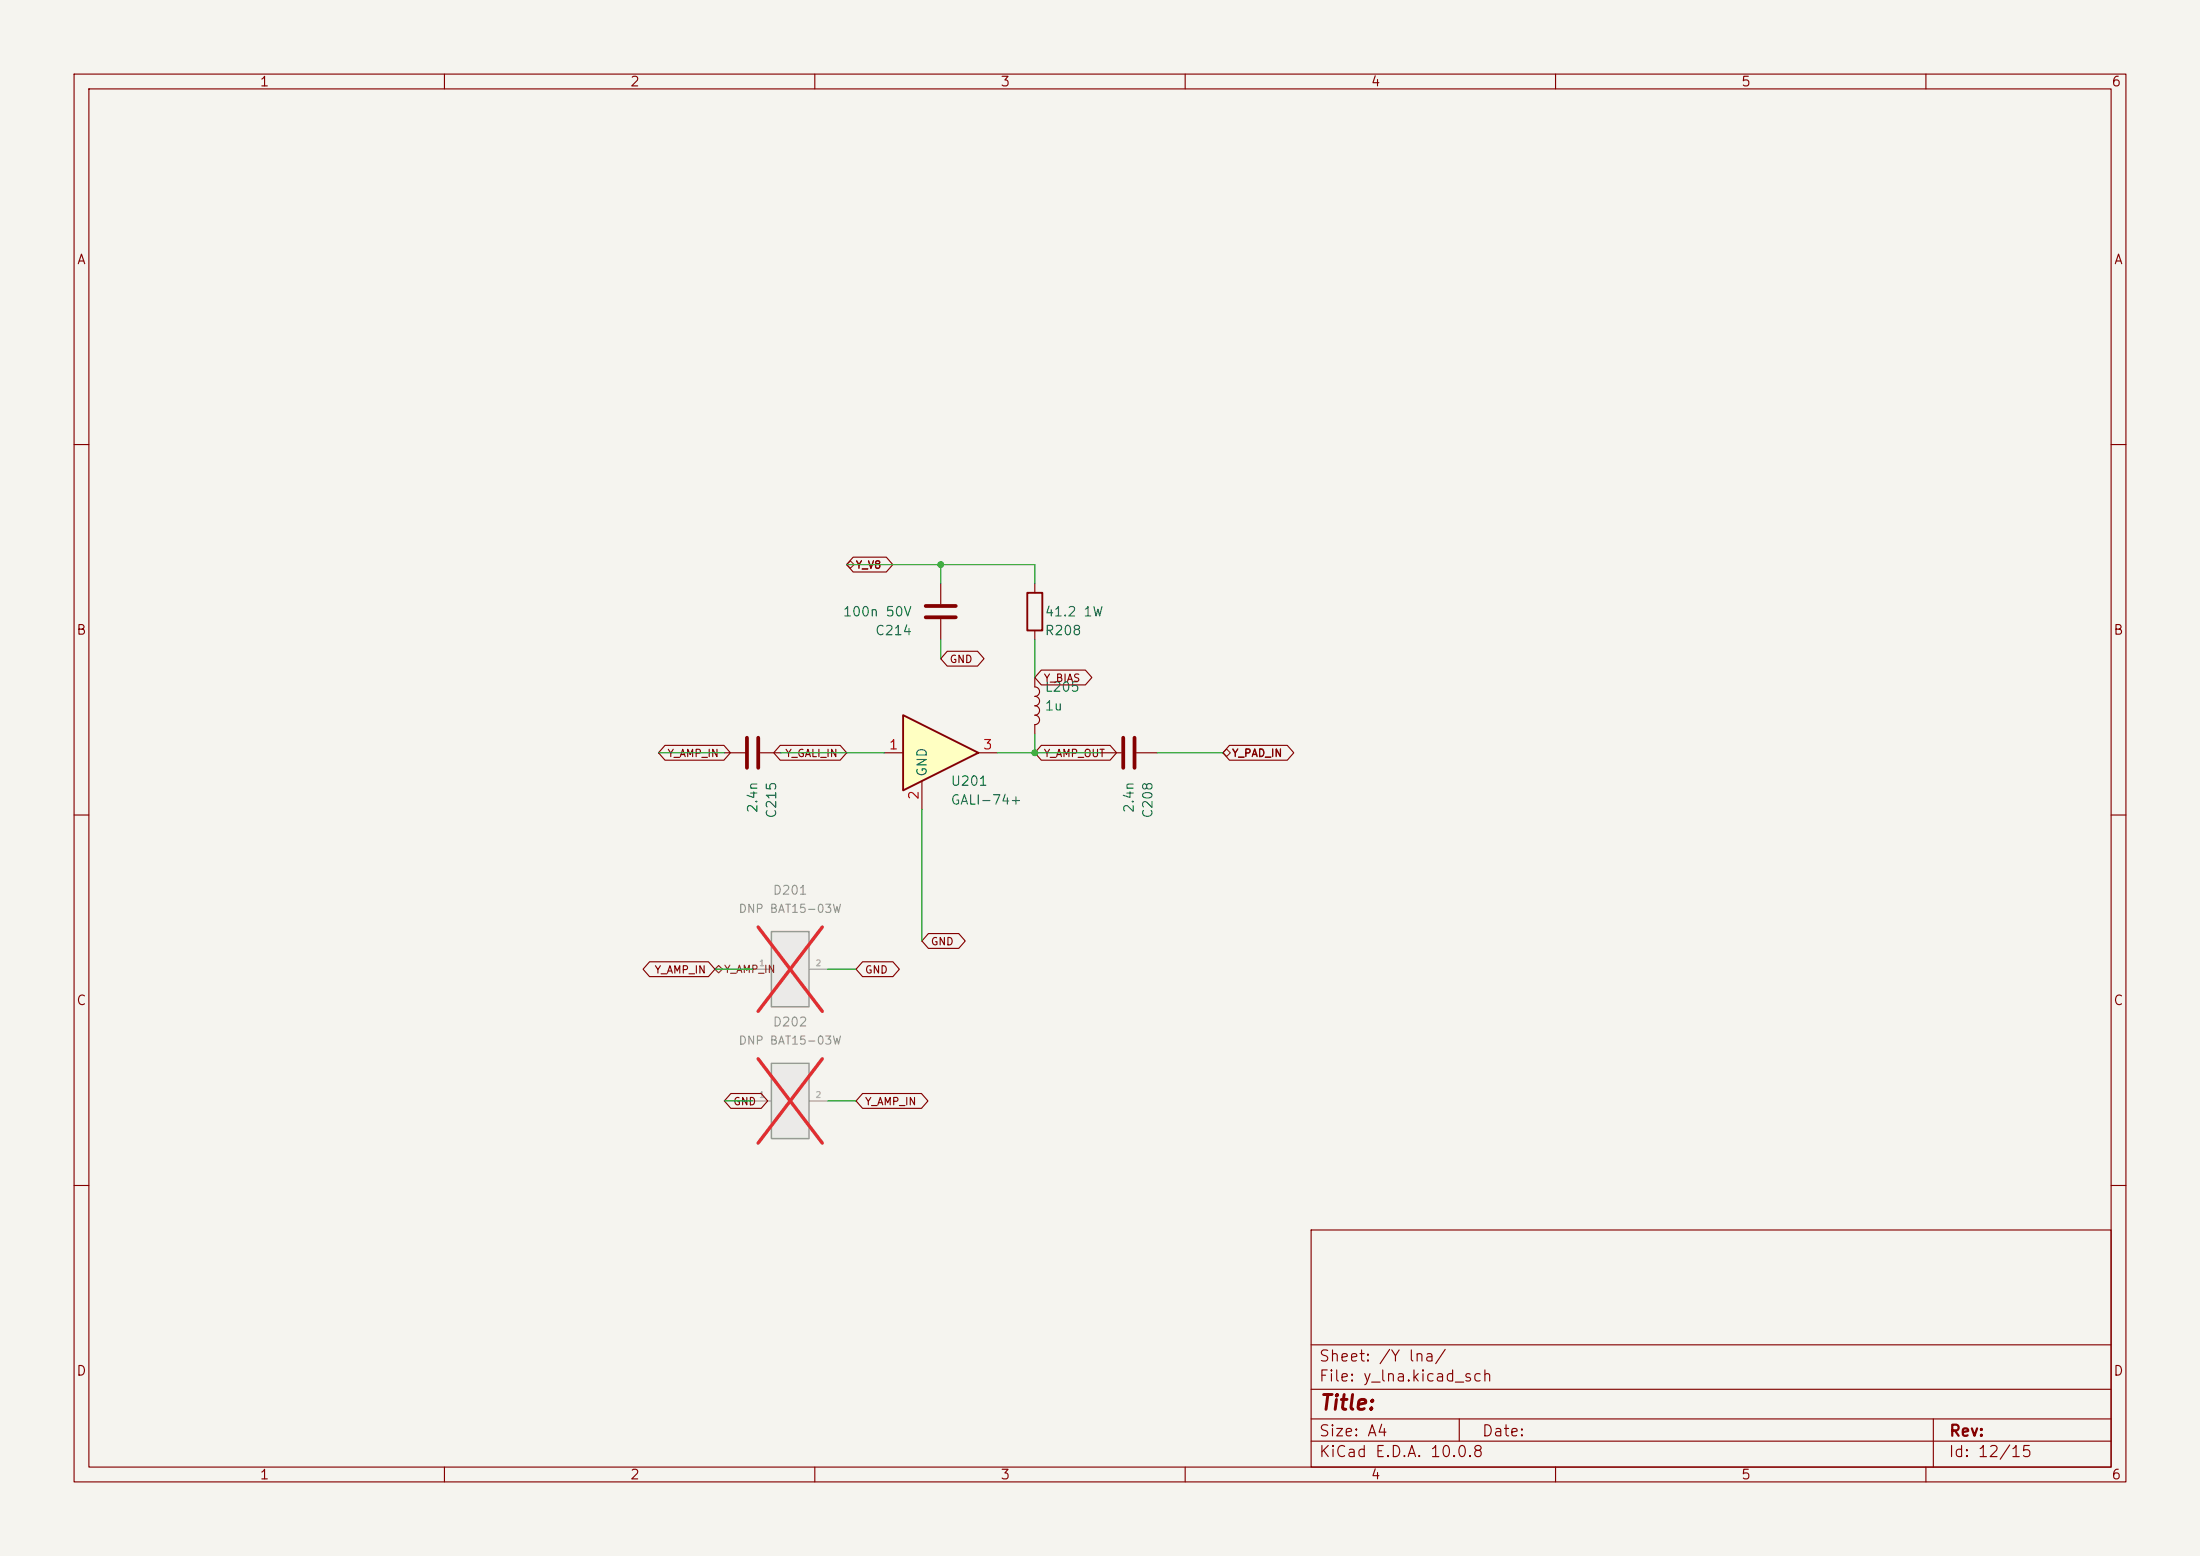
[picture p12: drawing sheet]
<svg xmlns="http://www.w3.org/2000/svg" width="297mm" height="210mm" viewBox="0 0 297 210" stroke-linecap="round" stroke-linejoin="round" font-family="sans-serif">
<path d="M0 0h297v210h-297z" fill="#f5f4ef" stroke="#f5f4ef" stroke-width=".14"/>
<g fill="none" stroke="#840000" stroke-width=".15">
<path d="M10 10h277v190h-277zM12 12h273v186h-273zM60 10v2M110 10v2M160 10v2M210 10v2M260 10v2M10 60h2M285 60h2M139.7 91.4v1.3a.64 .64 0 0 1 .6 .6 .64 .64 0 0 1-.6 .7 .64 .64 0 0 1 .6 .6 .64 .64 0 0 1-.6 .7 .64 .64 0 0 1 .6 .6 .64 .64 0 0 1-.6 .6 .64 .64 0 0 1 .6 .7 .64 .64 0 0 1-.6 .6M139.7 97.8v1.3M10 110h2"/>
<path d="M285 110h2M10 160h2M177 166h108v32h-108zM285 160h2M60 198v2M110 198v2M160 198v2M177 194.5h108M177 191.5h108M177 187.5h108M177 181.5h108M197 191.5v3"/>
<path d="M210 198v2M260 198v2M261 191.5v6.5"/>
</g>
<path d="M104.1 143.5h5.1v10.2h-5.1z" fill="#ebeae8"/>
<path d="M104.1 143.5h5.1v10.2h-5.1z" fill="none" stroke="#9c9b98" stroke-width=".2"/>
<path d="M101.6 148.6h2.5M109.2 148.6h2.6" fill="none" stroke="#9c9b98" stroke-width=".15"/>
<path d="M102.3 142.9l8.7 11.4M111 142.9l-8.7 11.4" fill="none" stroke="#e12e31" stroke-width=".46"/>
<path d="M100.8 99.6v4M102.4 99.6v4M125 83.3h4M125 81.8h4M151.6 99.6v4M153.2 99.6v4" fill="none" stroke="#840000" stroke-width=".51"/>
<path d="M127 78.7v2.8M139.7 78.7v1.3M127 83.6v2.8M139.7 85.1v1.3M97.8 101.6h2.8M102.6 101.6h2.8M148.6 101.6h2.8M153.4 101.6h2.8" fill="none" stroke="#840000" stroke-width=".15"/>
<path d="M138.7 80h2v5.1h-2z" fill="none" stroke="#840000" stroke-width=".25"/>
<path d="M104.1 125.7h5.1v10.2h-5.1z" fill="#ebeae8"/>
<path d="M104.1 125.7h5.1v10.2h-5.1z" fill="none" stroke="#9c9b98" stroke-width=".2"/>
<path d="M101.6 130.8h2.5M109.2 130.8h2.6" fill="none" stroke="#9c9b98" stroke-width=".15"/>
<path d="M102.3 125.1l8.7 11.4M111 125.1l-8.7 11.4" fill="none" stroke="#e12e31" stroke-width=".46"/>
<path d="M121.9 96.5l10.2 5.1-10.2 5.1z" fill="#ffffc2"/>
<path d="M121.9 96.5l10.2 5.1-10.2 5.1z" fill="none" stroke="#840000" stroke-width=".25"/>
<g fill="none" stroke="#840000" stroke-width=".15">
<path d="M115.2 75.2h4.5l.8 1-.8 1h-4.5l-.9-1zM127.9 87.9h4.1l.8 1-.8 1h-4.1l-.9-1zM140.6 90.4h5.9l.9 1-.9 1h-5.9l-.9-1zM89.8 100.6h7.9l.9 1-.9 1h-7.9l-.9-1zM105.3 100.6h8.1l.9 1-.9 1h-8.1l-.8-1zM119.4 101.6h2.5M124.5 105.4v3.8M132.1 101.6h2.5M140.6 100.6h9.3l.8 1-.8 1h-9.3l-.9-1zM166 100.6h7.8l.9 1-.9 1h-7.8l-.9-1zM87.7 129.8h7.9l.9 1-.9 1h-7.9l-.9-1zM116.4 129.8h4.1l.9 1-.9 1h-4.1l-.8-1z"/>
<path d="M125.3 126h4.1l.9 1-.9 1h-4.1l-.8-1zM98.7 147.6h4.1l.8 1-.8 1h-4.1l-.9-1zM116.4 147.6h8l.9 1-.9 1h-8l-.8-1z"/>
</g>
<path d="M114.3 76.2l.5-.5 .5 .5-.5 .5zM165.1 101.6l.5-.5 .5 .5-.5 .5zM96.5 130.8l.5-.5 .5 .5-.5 .5z" fill="none" stroke="#725600" stroke-width=".15"/>
<g fill="none" stroke="#009600" stroke-width=".15">
<path d="M114.3 76.2h25.4v2.5M127 76.2v2.5M127 86.4v2.5M139.7 86.4v5M139.7 99.1v2.5M88.9 101.6h8.9M105.4 101.6h14M124.5 109.2v17.8M134.6 101.6h14M156.2 101.6h8.9M96.5 130.8h5.1M111.8 130.8h3.8"/>
<path d="M97.8 148.6h3.8M111.8 148.6h3.8"/>
</g>
<g fill="#009600">
<circle cx="139.7" cy="101.6" r=".46"/>
<circle cx="127" cy="76.2" r=".46"/>
</g>
<text font-size="2" fill="#840000" x="178" y="190.8">Title:</text>
<g font-size="1.5" fill="#840000">
<text x="178" y="184.1">Sheet: /Y lna/</text>
<text x="178" y="186.8">File: y_lna.kicad_sch</text>
<text x="178" y="197">KiCad E.D.A. 10.0.8</text>
<text x="178" y="194.2">Size: A4</text>
<text x="200" y="194.2">Date:</text>
<text x="263" y="197">Id: 12/15</text>
<text x="263" y="194.2">Rev:</text>
</g>
<g font-size="1.3" fill="#840000">
<text x="35" y="12">1</text>
<text x="85" y="12">2</text>
<text x="135" y="12">3</text>
<text x="185" y="12">4</text>
<text x="235" y="12">5</text>
<text x="285" y="12">6</text>
<text x="10.3" y="36">A</text>
<text x="285.3" y="36">A</text>
<text x="10.2" y="86">B</text>
<text x="285.2" y="86">B</text>
<text x="10.2" y="136">C</text>
<text x="285.2" y="136">C</text>
<text x="10.2" y="186">D</text>
<text x="285.2" y="186">D</text>
<text x="35" y="200">1</text>
<text x="85" y="200">2</text>
<text x="135" y="200">3</text>
<text x="185" y="200">4</text>
<text x="235" y="200">5</text>
<text x="285" y="200">6</text>
</g>
<g font-size="1.3" fill="#006464">
<text x="113.7" y="83.5">100n 50V</text>
<text x="141" y="83.5">41.2 1W</text>
<text x="118.1" y="86.1">C214</text>
<text x="141" y="86.1">R208</text>
<text x="141" y="93.7">L205</text>
<text x="141" y="96.2">1u</text>
<text x="125.4" y="104.9" transform="rotate(-90 125.4 104.9)">GND</text>
<text x="128.3" y="106.4">U201</text>
<text x="102.6" y="109.8" transform="rotate(-90 102.6 109.8)">2.4n</text>
<text x="105.1" y="110.5" transform="rotate(-90 105.1 110.5)">C215</text>
<text x="128.3" y="108.9">GALI-74+</text>
<text x="153.4" y="109.8" transform="rotate(-90 153.4 109.8)">2.4n</text>
<text x="155.9" y="110.5" transform="rotate(-90 155.9 110.5)">C208</text>
</g>
<g font-size="1.3" fill="#a90000">
<text x="119.9" y="101.5">1</text>
<text x="132.6" y="101.5">3</text>
<text x="124.3" y="108" transform="rotate(-90 124.3 108)">2</text>
</g>
<g font-size="1.2" fill="#939391">
<text x="104.2" y="121.1">D201</text>
<text x="104.2" y="138.8">D202</text>
</g>
<g font-size="1.1" fill="#939391">
<text x="99.6" y="123.5">DNP BAT15-03W</text>
<text x="99.6" y="141.3">DNP BAT15-03W</text>
</g>
<g font-size="1" fill="#725600">
<text x="115.5" y="77">Y_V8</text>
<text x="97.7" y="131.6">Y_AMP_IN</text>
</g>
<g font-size="1" fill="#840000">
<text x="128.1" y="89.7">GND</text>
<text x="140.8" y="92.3">Y_BIAS</text>
<text x="90" y="102.4">Y_AMP_IN</text>
<text x="105.9" y="102.4">Y_GALI_IN</text>
<text x="140.8" y="102.4">Y_AMP_OUT</text>
<text x="166.2" y="102.4">Y_PAD_IN</text>
<text x="88.3" y="131.6">Y_AMP_IN</text>
<text x="116.7" y="131.6">GND</text>
<text x="125.6" y="127.8">GND</text>
<text x="98.9" y="149.4">GND</text>
<text x="116.7" y="149.4">Y_AMP_IN</text>
</g>
<g font-size=".8" fill="#a5a4a2">
<text x="102.4" y="130.6">1</text>
<text x="110" y="130.6">2</text>
<text x="102.4" y="148.4">1</text>
<text x="110" y="148.4">2</text>
</g>
</svg>
